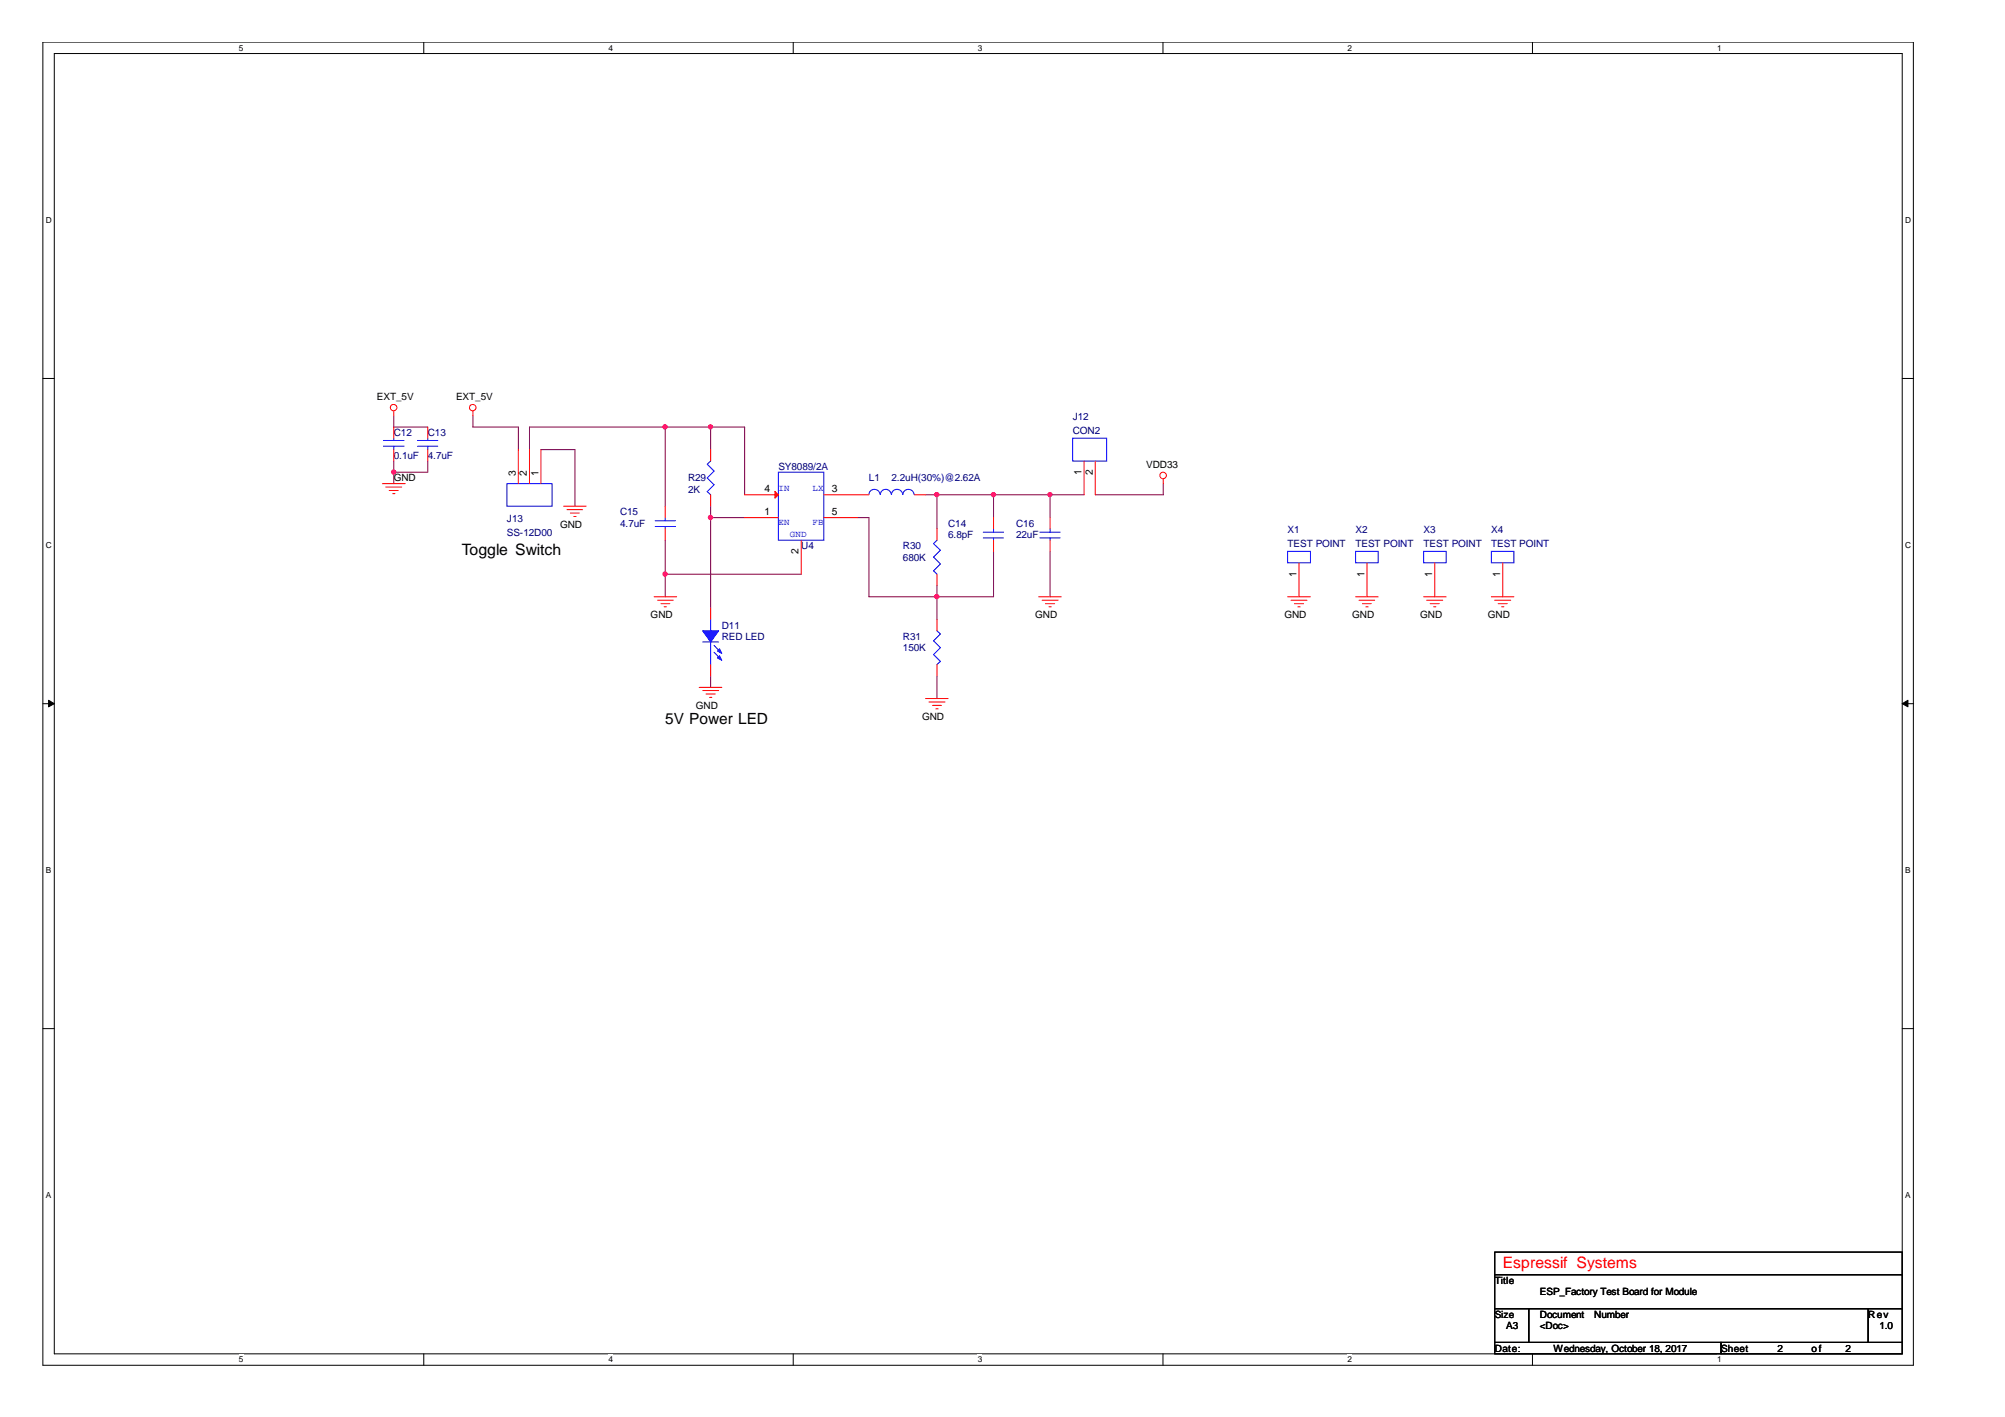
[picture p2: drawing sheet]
<svg xmlns="http://www.w3.org/2000/svg" width="297mm" height="210mm" viewBox="0 0 297 210" stroke-linecap="round" stroke-linejoin="round" font-family="sans-serif">
<path d="M6.3 6.2h277.2v196h-277.2zM8 7.9h273.8v192.6h-273.8z" fill="none" stroke="#000" stroke-width=".15"/>
<g fill="#fff">
<path d="M35.4 6.4h.6v1.4h-.6z"/>
<path d="M35.4 200.7h.6v1.4h-.6z"/>
</g>
<path d="M62.8 6.2v1.7M62.8 200.5v1.7" fill="none" stroke="#000" stroke-width=".15"/>
<g fill="#fff">
<path d="M90.1 6.4h.7v1.4h-.7z"/>
<path d="M90.1 200.7h.7v1.4h-.7z"/>
</g>
<path d="M117.5 6.2v1.7M117.5 200.5v1.7" fill="none" stroke="#000" stroke-width=".15"/>
<g fill="#fff">
<path d="M144.9 6.4h.6v1.4h-.6z"/>
<path d="M144.9 200.7h.6v1.4h-.6z"/>
</g>
<path d="M172.3 6.2v1.7M172.3 200.5v1.7" fill="none" stroke="#000" stroke-width=".15"/>
<g fill="#fff">
<path d="M199.6 6.4h.7v1.4h-.7z"/>
<path d="M199.6 200.7h.7v1.4h-.7z"/>
</g>
<path d="M227 6.2v1.7M227 200.5v1.7" fill="none" stroke="#000" stroke-width=".15"/>
<g fill="#fff">
<path d="M254.4 6.4h.6v1.4h-.6z"/>
<path d="M254.4 200.7h.6v1.4h-.6z"/>
<path d="M6.8 31.9h.8v1.4h-.8z"/>
<path d="M282.2 31.9h.9v1.4h-.9z"/>
<path d="M6.8 80.1h.8v1.4h-.8z"/>
<path d="M282.2 80.1h.9v1.4h-.9z"/>
</g>
<path d="M6.3 56.1h1.7M281.8 56.1h1.7" fill="none" stroke="#000" stroke-width=".15"/>
<g fill="#fff">
<path d="M6.8 128.2h.7v1.4h-.7z"/>
<path d="M282.2 128.2h.8v1.4h-.8z"/>
</g>
<path d="M6.3 104.2h1.7M281.8 104.2h1.7" fill="none" stroke="#000" stroke-width=".15"/>
<g fill="#000" stroke="#000" stroke-width=".15">
<path d="M7.2 103.7l.8 .5-.8 .5z" fill-rule="evenodd"/>
<path d="M281.8 104.2l.9-.5v1z" fill-rule="evenodd"/>
</g>
<g fill="#fff">
<path d="M6.8 176.4h.7v1.4h-.7z"/>
<path d="M282.2 176.4h.8v1.4h-.8z"/>
</g>
<path d="M6.3 152.4h1.7M281.8 152.4h1.7M221.4 185.5h60.4v3.3h-60.4zM221.4 188.8h60.4v5.1h-60.4zM221.4 193.9h5.1v5h-5.1zM221.4 198.9h33.6v1.6h-33.6zM226.5 193.9h50.3v5h-50.3zM255 198.9h26.8v1.6h-26.8zM276.8 193.9h5v5h-5z" fill="none" stroke="#000" stroke-width=".15"/>
<g fill="none" stroke="#800040" stroke-width=".15">
<path d="M58.3 61.6v1.7h5.1M58.3 68.3v3.3M63.4 68.3v1.6h-5.1M70.1 61.6v1.7h6.7v3.3M78.4 66.6v-3.3h31.9v10M80.1 66.6h5.1v8.4M98.6 63.3v11.7M105.3 63.3v3.3M105.3 75v15.1M105.3 76.7h5M127.1 76.7h1.6v11.7h18.5v-6.7M137.1 73.3h23.5"/>
<path d="M138.8 73.3v5M147.2 73.3v3.4M155.6 73.3v3.4M172.3 71.6v1.7h-10M98.6 80v8.4M98.6 85.1h20.1M138.8 86.7v5.1M155.6 81.7v6.7M105.3 100.1v1.7M138.8 100.1v3.4"/>
</g>
<g fill="#f0f" stroke="#f0f" stroke-width=".15">
<circle cx="105.3" cy="63.2" r=".32"/>
<circle cx="98.5" cy="63.2" r=".32"/>
<circle cx="138.8" cy="88.4" r=".32"/>
<circle cx="155.6" cy="73.3" r=".32"/>
<circle cx="147.2" cy="73.3" r=".32"/>
<circle cx="138.8" cy="73.3" r=".32"/>
<circle cx="98.5" cy="85" r=".32"/>
<circle cx="58.3" cy="69.9" r=".32"/>
<circle cx="105.3" cy="76.7" r=".32"/>
</g>
<g fill="none" stroke="#f00" stroke-width=".15">
<path d="M56.6 71.6h3.4M57.1 72.2h2.4M57.7 72.7h1.3M58.2 73.1h.3M58.3 60.9v.7M58.3 63.3v1.6M58.3 66.6v1.7M63.4 63.3v1.6M63.4 66.6v1.7M70.1 60.9v.7M76.8 66.6v5M78.4 66.6v5"/>
<path d="M80.1 66.6v5M83.5 75h3.3M84 75.5h2.3M84.5 76h1.3M85 76.5h.3M98.6 75v1.7M98.6 78.3v1.7M105.3 66.6v1.7M105.3 73.3v1.7M110.3 73.3h5M110.3 76.7h5M122 73.3h6.7"/>
<path d="M122 76.7h5.1M135.5 73.3h1.6M138.8 78.3v1.7M147.2 76.7v1.6M155.6 76.7v1.6M160.6 68.3v5M162.3 68.3v5M172.3 71v.6M96.9 88.4h3.3M97.4 88.9h2.3M97.9 89.4h1.3M98.4 89.9h.3"/>
<path d="M105.3 90.1v1.7M105.3 98.4v1.7M118.7 80v5.1M138.8 85.1v1.6M138.8 91.8v1.6M138.8 98.4v1.7M147.2 80v1.7M153.9 88.4h3.3M154.4 88.9h2.4M154.9 89.4h1.4M155.4 89.9h.3M155.6 80v1.7"/>
<path d="M190.8 88.4h3.3M191.3 88.9h2.3M191.8 89.4h1.3M192.3 89.9h.3M192.4 83.4v5M200.8 88.4h3.4M201.3 88.9h2.4M201.8 89.4h1.4M202.4 89.9h.3M202.5 83.4v5M210.9 88.4h3.3M211.4 88.9h2.3"/>
<path d="M211.9 89.4h1.3M212.4 89.9h.3M212.6 83.4v5M220.9 88.4h3.4M221.4 88.9h2.4M222 89.4h1.3M222.5 89.9h.3M222.6 83.4v5M103.6 101.8h3.3M104.1 102.3h2.4M104.6 102.8h1.4M105.1 103.3h.4"/>
<path d="M137.1 103.5h3.4M137.6 104h2.4M138.1 104.5h1.4M138.6 105h.4"/>
<circle cx="58.3" cy="60.4" r=".48"/>
<circle cx="70" cy="60.4" r=".48"/>
<circle cx="172.3" cy="70.4" r=".49"/>
</g>
<g fill="none" stroke="#00f" stroke-width=".15">
<path d="M56.8 66.1h3.1M56.8 65.2h3.1M58.3 64.9v.3M58.3 66.1v.5M61.8 66.1h3.1M61.8 65.2h3.1M63.4 64.9v.3M63.4 66.1v.5M75.1 71.6h6.7v3.4h-6.7zM97.1 77.1h3M97.1 78h3M98.6 76.7v.4"/>
<path d="M98.6 78v.3M105.3 68.3l-.5 .5 1 1-1 1 1 1-1 1 .5 .5M115.3 69.9h6.7v10.1h-6.7zM128.7 73.3a.83 .83 0 0 1 .9-.8 .83 .83 0 0 1 .8 .8M130.4 73.3a.81 .81 0 0 1 .8-.8 .81 .81 0 0 1 .8 .8M132.1 73.3a.83 .83 0 0 1 .8-.8 .83 .83 0 0 1 .8 .8M133.8 73.3a.83 .83 0 0 1 .8-.8 .83 .83 0 0 1 .8 .8M145.7 78.8h3M145.7 79.7h3M147.2 78.3v.5M147.2 79.7v.3M154.1 78.8h3"/>
<path d="M154.1 79.7h3M155.6 78.3v.5M155.6 79.7v.3M158.9 64.9h5.1v3.4h-5.1zM104.1 95.1h2.4M105.3 91.8v1.6M105.3 95.1v3.3M105.8 95.6l1 1M105.8 96.6l1 1M138.8 80l-.5 .5 1 1-1 1 1 1-1 1.1 .5 .5M138.8 93.4l.5 .5-1 1 1 1-1 1.1 1 1-.5 .4M190.8 81.7h3.3v1.7h-3.3z"/>
<path d="M200.8 81.7h3.4v1.7h-3.4zM210.9 81.7h3.3v1.7h-3.3zM220.9 81.7h3.4v1.7h-3.4z"/>
</g>
<path d="M114.8 72.8l.5 .5-.5 .5z" fill-rule="evenodd" fill="#f00" stroke="#f00" stroke-width=".15"/>
<g fill="#00f" stroke="#00f" stroke-width=".15">
<path d="M104.1 93.4h2.4l-1.2 1.7z" fill-rule="evenodd"/>
<path d="M106.6 97.1l.3 .7-.6-.3z" fill-rule="evenodd"/>
<path d="M106.6 96.1l.3 .7-.6-.4z" fill-rule="evenodd"/>
</g>
<g font-size="2.3">
<text x="68.4" y="82.2">Toggle Switch</text>
<text x="98.6" y="107.2">5V Power LED</text>
</g>
<text font-size="2.3" fill="#f00" x="222.6" y="187.8">Espressif Systems</text>
<g font-size="1.5">
<text x="55.8" y="59.2">EXT_5V</text>
<text x="67.6" y="59.2">EXT_5V</text>
<text x="58.3" y="71.3">GND</text>
<text x="76.4" y="70.5" transform="rotate(-90 76.4 70.5)">3</text>
<text x="78.1" y="70.5" transform="rotate(-90 78.1 70.5)">2</text>
<text x="79.8" y="70.5" transform="rotate(-90 79.8 70.5)">1</text>
<text x="160.2" y="70.3" transform="rotate(-90 160.2 70.3)">1</text>
<text x="161.9" y="70.3" transform="rotate(-90 161.9 70.3)">2</text>
<text x="169.8" y="69.3">VDD33</text>
<text x="113.3" y="72.9">4</text>
<text x="113.3" y="76.3">1</text>
<text x="123.2" y="76.3">5</text>
<text x="123.2" y="72.9">3</text>
<text x="83" y="78.2">GND</text>
<text x="118.3" y="82.1" transform="rotate(-90 118.3 82.1)">2</text>
<text x="192.1" y="85.4" transform="rotate(-90 192.1 85.4)">1</text>
<text x="202.1" y="85.4" transform="rotate(-90 202.1 85.4)">1</text>
<text x="212.2" y="85.4" transform="rotate(-90 212.2 85.4)">1</text>
<text x="222.2" y="85.4" transform="rotate(-90 222.2 85.4)">1</text>
<text x="96.4" y="91.6">GND</text>
<text x="153.4" y="91.6">GND</text>
<text x="190.3" y="91.6">GND</text>
<text x="200.3" y="91.6">GND</text>
<text x="210.4" y="91.6">GND</text>
<text x="220.4" y="91.6">GND</text>
<text x="103.1" y="105">GND</text>
<text x="136.6" y="106.7">GND</text>
<text x="221.4" y="190.2">Title</text>
<text x="228.1" y="191.8">ESP_Factory Test Board for Module</text>
<text x="221.4" y="195.2">Size</text>
<text x="223.1" y="196.9">A3</text>
<text x="228.1" y="195.2">Document</text>
<text x="228.1" y="196.9">&lt;Doc&gt;</text>
<text x="236.2" y="195.2">Number</text>
<text x="276.8" y="195.2">Rev</text>
<text x="278.4" y="196.9">1.0</text>
<text x="221.4" y="200.2">Date:</text>
<text x="230.2" y="200.2">Wednesday, October 18, 2017</text>
<text x="255" y="200.2">Sheet</text>
<text x="263.4" y="200.2">2</text>
<text x="268.4" y="200.2">of</text>
<text x="273.4" y="200.2">2</text>
</g>
<g font-size="1.5" fill="#000080">
<text x="58.3" y="64.6">C12</text>
<text x="63.4" y="64.6">C13</text>
<text x="158.9" y="62.2">J12</text>
<text x="158.9" y="64.3">CON2</text>
<text x="58.3" y="68">0.1uF</text>
<text x="63.4" y="68">4.7uF</text>
<text x="101.9" y="71.3">R29</text>
<text x="115.3" y="69.7">SY8089/2A</text>
<text x="128.7" y="71.3">L1</text>
<text x="132.1" y="71.3">2.2uH(30%)@2.62A</text>
<text x="75.1" y="77.4">J13</text>
<text x="91.9" y="76.3">C15</text>
<text x="101.9" y="73">2K</text>
<text x="75.1" y="79.3">SS-12D00</text>
<text x="91.9" y="78">4.7uF</text>
<text x="118.7" y="81.4">U4</text>
<text x="133.8" y="81.4">R30</text>
<text x="133.8" y="83">680K</text>
<text x="140.5" y="78">C14</text>
<text x="140.5" y="79.7">6.8pF</text>
<text x="150.5" y="78">C16</text>
<text x="150.5" y="79.7">22uF</text>
<text x="190.8" y="79">X1</text>
<text x="190.8" y="81">TEST POINT</text>
<text x="200.8" y="79">X2</text>
<text x="200.8" y="81">TEST POINT</text>
<text x="210.9" y="79">X3</text>
<text x="210.9" y="81">TEST POINT</text>
<text x="220.9" y="79">X4</text>
<text x="220.9" y="81">TEST POINT</text>
<text x="106.9" y="93.1">D11</text>
<text x="106.9" y="94.8">RED LED</text>
<text x="133.8" y="94.8">R31</text>
<text x="133.8" y="96.4">150K</text>
</g>
<g font-size="1.4" fill="#00f">
<text x="115.3" y="72.8">IN</text>
<text x="115.3" y="77.8">EN</text>
<text x="120.4" y="77.8">FB</text>
<text x="120.4" y="72.8">LX</text>
<text x="117" y="79.5">GND</text>
</g>
<g font-size="1.2">
<text x="35.4" y="7.5">5</text>
<text x="90.1" y="7.5">4</text>
<text x="144.9" y="7.5">3</text>
<text x="199.6" y="7.5">2</text>
<text x="254.4" y="7.5">1</text>
<text x="6.8" y="33.1">D</text>
<text x="282.2" y="33.1">D</text>
<text x="6.8" y="81.2">C</text>
<text x="282.2" y="81.2">C</text>
<text x="6.8" y="129.4">B</text>
<text x="282.2" y="129.4">B</text>
<text x="6.8" y="177.5">A</text>
<text x="282.2" y="177.5">A</text>
<text x="35.4" y="201.8">5</text>
<text x="90.1" y="201.8">4</text>
<text x="144.9" y="201.8">3</text>
<text x="199.6" y="201.8">2</text>
<text x="254.4" y="201.8">1</text>
</g>
</svg>
